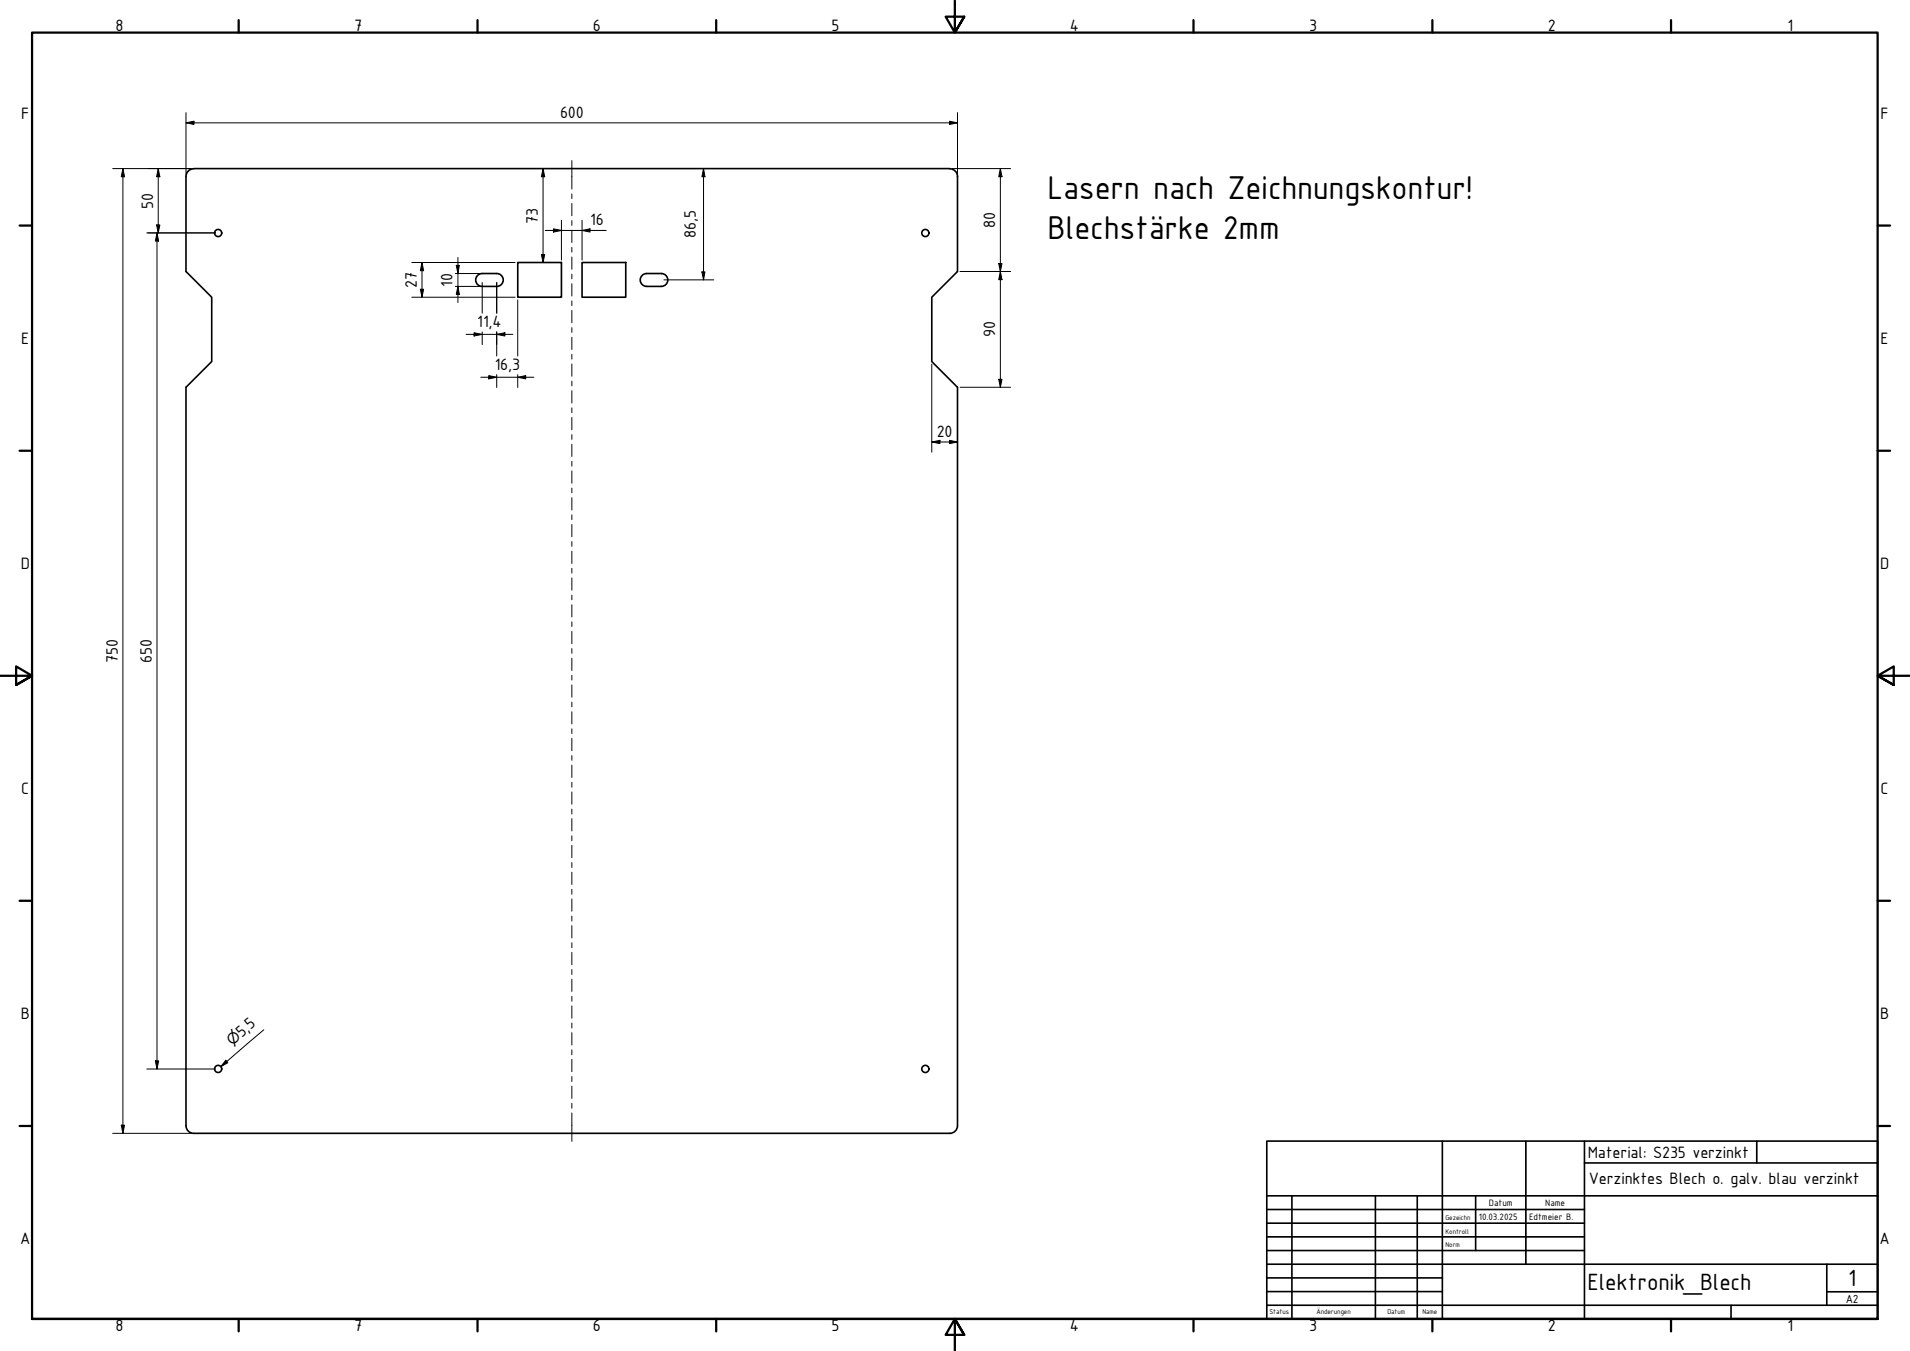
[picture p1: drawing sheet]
<svg xmlns="http://www.w3.org/2000/svg" width="594mm" height="420mm" viewBox="0 0 594 420" stroke-linecap="round" stroke-linejoin="round" font-family="sans-serif">
<!-- layer: Sichtbar (ISO) -->
<g fill="none" stroke="#000" stroke-width=".51">
<path d="M57.8 54.8v29.6l8 8v20l-8 8v229.7a2.38 2.38 0 0 0 2.4 2.4h235.3M60.2 52.5a2.38 2.38 0 0 0-2.4 2.4M60.3 52.4h235.2M295.4 52.5a2.38 2.38 0 0 1 2.4 2.4M297.8 54.8v29.6l-8 8v20l8 8v229.7a2.38 2.38 0 0 1-2.4 2.4M150 85.1a2 2 0 0 0-2 2 2 2 0 0 0 2 2M150 85.1h4.5a2 2 0 0 1 2 2 2 2 0 0 1-2 2h-4.5M161 81.6h13.6v10.8h-13.6zM181 81.6h13.6v10.8h-13.6zM205.7 85.1a2 2 0 0 1 2 2 2 2 0 0 1-2 2M205.7 85.1h-4.6a2 2 0 0 0-2 2 2 2 0 0 0 2 2h4.6"/>
<circle cx="67.8" cy="72.5" r="1.11"/>
<circle cx="287.8" cy="72.5" r="1.11"/>
<circle cx="67.8" cy="332.4" r="1.11"/>
<circle cx="287.8" cy="332.4" r="1.11"/>
</g>
<!-- layer: Rahmen (ISO) -->
<g fill="none" stroke="#000" stroke-width=".7">
<path d="M74.2 6.3v3.8M148.5 6.3v3.8M222.8 6.3v3.8M297 .2v9.9l-2.9-4.9h5.8l-2.9 4.9 2.9-4.9M371.2 6.3v3.8M445.5 6.3v3.8M519.7 6.3v3.8M6.1 70.1h3.9M584 70.1h3.9M6.1 140.2h3.9M584 140.2h3.9M0 210.2h10l-5-3v5.8l5-2.8-5 2.8"/>
<path d="M594 210.2h-10l5-3v5.8l-5-2.8 5 2.8M6.1 280.1h3.9M584 280.1h3.9M6.1 350.2h3.9M584 350.2h3.9M10 410.2v-400.1h574v400.1h-574h574M74.2 410.2v3.9M148.5 410.2v3.9M222.8 410.2v3.9M299.9 415.1l-2.9-4.9 2.9 4.9h-5.8l2.9-4.9v10M371.2 410.2v3.9M445.5 410.2v3.9"/>
<path d="M519.7 410.2v3.9"/>
</g>
<!-- layer: Titel (ISO) -->
<g fill="none" stroke="#000" stroke-width=".51">
<path d="M394 354.9h190v55.3h-190zM448.6 354.9v55.3M474.6 354.9v38.3M492.8 354.9v55.3M546.4 354.9v6.8M394 376.2h98.8M394 371.9h190M401.8 371.9v38.3M427.8 371.9v38.3M440.8 371.9v38.3M459 371.9v17M492.8 361.7h91.2"/>
<path d="M394 380.4h98.8M394 384.7h98.8M394 388.9h98.8M394 393.2h190M394 397.4h54.6M568.2 393.2v12.7M394 405.9h190M394 401.7h54.6M538.4 405.9v4.3M568.2 401.7h15.8"/>
</g>
<g fill="none" stroke="#000" stroke-width=".31">
<path d="M57.8 38.2l2.5-.5v1zM57.8 38.2h240M57.8 35v19.1M295.3 37.7l2.5 .5-2.5 .5zM297.8 35v19.1M35.1 52.4h24.3M38.2 52.4l.5 2.6h-1zM38.2 52.4v300.1M49.2 52.4l.5 2.6h-1zM49.2 52.4v20M168.9 52.4l.5 2.6h-1zM168.9 52.4v29.2"/>
<path d="M218.8 52.4l.5 2.6h-1zM218.8 52.4v34.6M296.2 52.4h18.1M311.1 52.4l.6 2.6h-1.1zM311.1 52.4v68M45.7 72.4h21.4M48.7 70h1l-.5 2.4zM48.8 72.4l.5 2.6h-1zM48.8 72.4v260.1M168.4 79.2h1l-.5 2.4zM169.6 71.7h18.9M172.1 71.2l2.5 .5-2.5 .5z"/>
<path d="M174.6 68.5v12.4M181 71.7l2.5-.5v1zM181 68.5v12.4M128.1 92.4h32.1M128.1 81.6h32.1M130.7 90h1.1l-.5 2.4zM131.3 81.6l.5 2.6h-1.1zM131.3 81.6v10.8M141.6 89.1h7.6M141.6 85.1h7.6M141.9 82.5h1l-.5 2.6zM142.4 89.1l.5 2.4h-1z"/>
<path d="M142.4 80.1v14M150 87.9v9.5M154.5 87.9v9.5M161 93.3v17.4M206.5 87h15.5M218.3 84.6h1l-.5 2.4zM298.6 84.4h15.7M310.6 82h1.1l-.6 2.4zM311.1 84.4l.6 2.6h-1.1zM145 104h14.5M147.4 103.5l2.6 .5-2.6 .5zM149.5 117.3h16.6"/>
<path d="M150 103.2v4M152 116.8l2.5 .5-2.5 .5zM154.5 104l2.5-.5v1zM154.5 103.2v7.5M154.5 116.5v4M161 117.3l2.5-.5v1zM161 116.5v4M289.8 113.3v27.3M310.6 118h1.1l-.6 2.4zM289.8 137.5l2.6-.6v1.1zM289.8 137.5h8M295.3 136.9l2.5 .6-2.5 .5z"/>
<path d="M298.6 120.4h15.7M45.7 332.5h21.4M48.3 329.9h1l-.5 2.6zM70.2 329.7l.7 .8-2.3 1.3zM82 320.3l-13.4 11.5M35.1 352.5h24.3M37.7 349.9h1l-.5 2.6z"/>
</g>
<g fill="#000">
<path d="M57.8 38.2l2.5-.5v1z" fill-rule="evenodd"/>
<path d="M295.3 37.7l2.5 .5-2.5 .5z" fill-rule="evenodd"/>
<path d="M38.2 52.4l.5 2.6h-1z" fill-rule="evenodd"/>
<path d="M49.2 52.4l.5 2.6h-1z" fill-rule="evenodd"/>
<path d="M168.9 52.4l.5 2.6h-1z" fill-rule="evenodd"/>
<path d="M218.8 52.4l.5 2.6h-1z" fill-rule="evenodd"/>
<path d="M311.1 52.4l.6 2.6h-1.1z" fill-rule="evenodd"/>
<path d="M48.7 70h1l-.5 2.4z" fill-rule="evenodd"/>
<path d="M48.8 72.4l.5 2.6h-1z" fill-rule="evenodd"/>
<path d="M168.4 79.2h1l-.5 2.4z" fill-rule="evenodd"/>
<path d="M172.1 71.2l2.5 .5-2.5 .5z" fill-rule="evenodd"/>
<path d="M181 71.7l2.5-.5v1z" fill-rule="evenodd"/>
<path d="M130.7 90h1.1l-.5 2.4z" fill-rule="evenodd"/>
<path d="M131.3 81.6l.5 2.6h-1.1z" fill-rule="evenodd"/>
<path d="M141.9 82.5h1l-.5 2.6z" fill-rule="evenodd"/>
<path d="M142.4 89.1l.5 2.4h-1z" fill-rule="evenodd"/>
<path d="M218.3 84.6h1l-.5 2.4z" fill-rule="evenodd"/>
<path d="M310.6 82h1.1l-.6 2.4z" fill-rule="evenodd"/>
<path d="M311.1 84.4l.6 2.6h-1.1z" fill-rule="evenodd"/>
<path d="M147.4 103.5l2.6 .5-2.6 .5z" fill-rule="evenodd"/>
<path d="M152 116.8l2.5 .5-2.5 .5z" fill-rule="evenodd"/>
<path d="M154.5 104l2.5-.5v1z" fill-rule="evenodd"/>
<path d="M161 117.3l2.5-.5v1z" fill-rule="evenodd"/>
<path d="M310.6 118h1.1l-.6 2.4z" fill-rule="evenodd"/>
<path d="M289.8 137.5l2.6-.6v1.1z" fill-rule="evenodd"/>
<path d="M295.3 136.9l2.5 .6-2.5 .5z" fill-rule="evenodd"/>
<path d="M48.3 329.9h1l-.5 2.6z" fill-rule="evenodd"/>
<path d="M70.2 329.7l.7 .8-2.3 1.3z" fill-rule="evenodd"/>
<path d="M37.7 349.9h1l-.5 2.6z" fill-rule="evenodd"/>
</g>
<!-- layer: Mittellinie (ISO) -->
<g fill="none" stroke="#000" stroke-width=".31">
<path d="M177.9 50v8.8M177.9 60.3v1.5M177.9 63.3v3.8M177.9 68.6v1.5M177.9 71.6v3.8M177.9 76.9v1.5M177.9 79.9v3.8M177.9 85.3v1.4M177.9 88.2v3.9M177.9 93.6v1.4M177.9 96.6v3.8M177.9 101.9v1.5"/>
<path d="M177.9 104.9v3.8M177.9 110.2v1.5M177.9 113.2v3.8M177.9 118.5v1.5M177.9 121.5v3.8M177.9 126.9v1.4M177.9 129.8v3.8M177.9 135.2v1.4M177.9 138.2v3.8M177.9 143.5v1.4M177.9 146.5v3.8M177.9 151.8v1.5"/>
<path d="M177.9 154.8v3.8M177.9 160.1v1.5M177.9 163.1v3.8M177.9 168.4v1.5M177.9 171.4v3.8M177.9 176.8v1.4M177.9 179.7v3.9M177.9 185.1v1.4M177.9 188.1v3.8M177.9 193.4v1.5M177.9 196.4v3.8M177.9 201.7v1.5"/>
<path d="M177.9 204.7v3.8M177.9 210v1.5M177.9 213v3.8M177.9 218.4v1.4M177.9 221.3v3.8M177.9 226.7v1.4M177.9 229.7v3.8M177.9 235v1.5M177.9 238v3.8M177.9 243.3v1.5M177.9 246.3v3.8M177.9 251.6v1.6"/>
<path d="M177.9 254.6v3.8M177.9 259.9v1.6M177.9 262.9v3.8M177.9 268.3v1.5M177.9 271.3v3.8M177.9 276.6v1.5M177.9 279.6v3.8M177.9 284.9v1.5M177.9 287.9v3.8M177.9 293.2v1.5M177.9 296.2v3.8M177.9 301.5v1.6"/>
<path d="M177.9 304.5v3.8M177.9 309.9v1.5M177.9 312.8v3.9M177.9 318.2v1.5M177.9 321.2v3.8M177.9 326.5v1.5M177.9 329.5v3.8M177.9 334.8v1.5M177.9 337.8v3.8M177.9 343.1v1.6M177.9 346.1v8.8"/>
</g>
<g font-size="11">
<text x="325.8" y="61.8">Lasern nach Zeichnungskontur!</text>
<text x="325.8" y="74.2">Blechstärke 2mm</text>
</g>
<g font-size="7.9">
<text x="493.8" y="401.3">Elektronik_Blech</text>
<text x="574.9" y="400">1</text>
</g>
<g font-size="5.5">
<text x="35.9" y="9.8">8</text>
<text x="110.2" y="9.8">7</text>
<text x="184.4" y="9.8">6</text>
<text x="258.6" y="9.8">5</text>
<text x="332.7" y="9.8">4</text>
<text x="407.2" y="9.8">3</text>
<text x="481.4" y="9.8">2</text>
<text x="556" y="9.8">1</text>
<text x="6.6" y="36.9">F</text>
<text x="174.2" y="36.6">600</text>
<text x="584.9" y="36.9">F</text>
<text x="47.6" y="64.9" transform="rotate(-90 47.6 64.9)">50</text>
<text x="167.3" y="69.5" transform="rotate(-90 167.3 69.5)">73</text>
<text x="183.5" y="70.1">16</text>
<text x="309.6" y="70.9" transform="rotate(-90 309.6 70.9)">80</text>
<text x="216.5" y="74" transform="rotate(-90 216.5 74)">86,5</text>
<text x="129.7" y="89.5" transform="rotate(-90 129.7 89.5)">27</text>
<text x="140.8" y="89.1" transform="rotate(-90 140.8 89.1)">10</text>
<text x="148.5" y="101.7">11,4</text>
<text x="6.6" y="106.9">E</text>
<text x="309.6" y="104.9" transform="rotate(-90 309.6 104.9)">90</text>
<text x="584.9" y="106.9">E</text>
<text x="153.9" y="115">16,3</text>
<text x="291.4" y="135.9">20</text>
<text x="6.5" y="176.9">D</text>
<text x="584.8" y="176.9">D</text>
<text x="36.6" y="206.1" transform="rotate(-90 36.6 206.1)">750</text>
<text x="47.2" y="206.1" transform="rotate(-90 47.2 206.1)">650</text>
<text x="6.6" y="246.9">C</text>
<text x="584.9" y="246.9">C</text>
<text x="6.5" y="316.9">B</text>
<text x="584.8" y="316.9">B</text>
<text x="75.2" y="322.9" transform="rotate(-41 75.2 322.9)">5,5</text>
<text x="493.9" y="360.2">Material: S235 verzinkt</text>
<text x="494.2" y="368.2">Verzinktes Blech o. galv. blau verzinkt</text>
<text x="6.3" y="386.9">A</text>
<text x="584.6" y="386.9">A</text>
<text x="35.9" y="414.1">8</text>
<text x="110.2" y="414.1">7</text>
<text x="184.4" y="414.1">6</text>
<text x="258.6" y="414.1">5</text>
<text x="332.7" y="414.1">4</text>
<text x="407.2" y="414.1">3</text>
<text x="481.4" y="414.1">2</text>
<text x="556" y="414.1">1</text>
</g>
<text font-size="4.6" x="72.2" y="325.4" transform="rotate(-41 72.2 325.4)">⌀</text>
<text font-size="3.9" x="574.1" y="405.1">A2</text>
<g font-size="3.1">
<text x="463.1" y="375.1">Datum</text>
<text x="480.6" y="375.1">Name</text>
<text x="460" y="379.4">10.03.2025</text>
<text x="475.6" y="379.4">Edtmeier B.</text>
</g>
<g font-size="2.3">
<text x="449.6" y="379.4">Gezeichn</text>
<text x="449.6" y="383.6">Kontroll</text>
<text x="449.6" y="387.9">Norm</text>
<text x="394.8" y="408.8">Status</text>
<text x="409.4" y="408.8">Änderungen</text>
<text x="431.5" y="408.8">Datum</text>
<text x="442.4" y="408.8">Name</text>
</g>
</svg>
